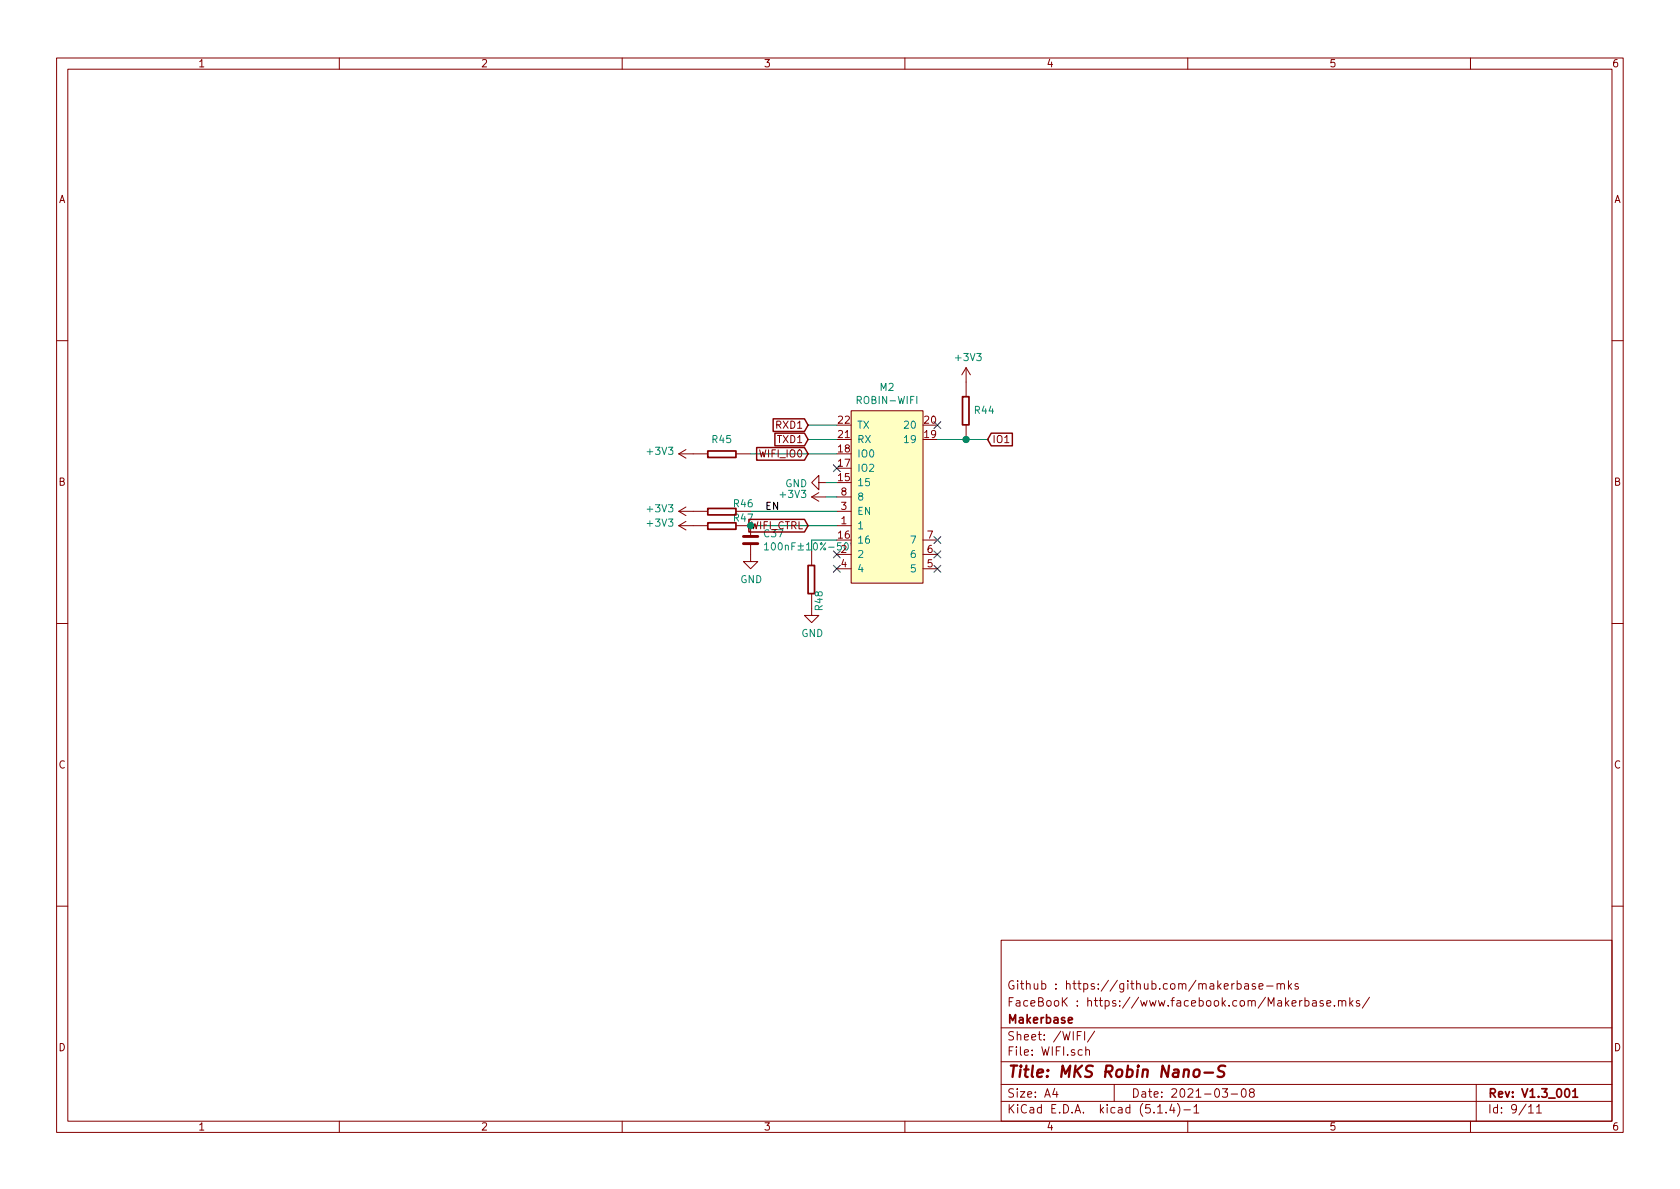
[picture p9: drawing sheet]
<svg xmlns="http://www.w3.org/2000/svg" width="297mm" height="210mm" viewBox="0 0 297 210" stroke-linecap="round" stroke-linejoin="round" font-family="sans-serif">
<g fill="none" stroke="#840000" stroke-width=".18">
<path d="M10 10.3h277v189.9h-277zM12 12.2h273v186.1h-273zM60 10.3v1.9M110 10.3v1.9M160 10.3v1.9M210 10.3v1.9M260 10.3v1.9M10 60.2h2M121.3 79.5l-1.3 .8M150.5 72.6h12.7v30.5h-12.7zM170.8 65l-.7 1.3M170.8 65v5.1"/>
<path d="M170.8 75.2v2.5M170.8 65l.8 1.3M285 60.2h2M120 93l1.3 .7M120 93h5.1M120 90.4h5.1M120 90.4l1.3 .8M120 80.3l1.3 .7M120 80.3h5.1M121.3 92.2l-1.3 .8M121.3 89.7l-1.3 .7M130.2 93h2.5v1.9"/>
<path d="M130.2 80.3h2.5M132.7 96.1v3.2h1.3l-1.3 1.3-1.3-1.3h1.3M143.5 97.4v2.5M143.5 87.9h2.5M143.5 87.9l1.3 .7M144.8 85.3v-1.2l-1.3 1.2 1.3 1.3v-1.3h1.2M144.8 87.1l-1.3 .8M148 93h2.5M148 98h2.5M148 90.4h2.5M148 87.9h2.5M163.2 98h2.5"/>
<path d="M163.2 95.5h2.5M10 110.3h2M143.5 105v3.8h1.3l-1.3 1.3-1.3-1.3h1.3M148 100.6h2.5M163.2 100.6h2.5M285 110.3h2M10 160.2h2M177 166.3h108v32h-108zM218.7 174l.5-.1 .3 .3-.1 .6-.2 .1-.5-.1M218.7 173.4v1.5M220.1 174h.6l.1 .9M220.8 174.3l-.6 .1-.2 .2 .1 .2 .1 .1 .6-.1"/>
<path d="M221.9 174l-.3-.1-.2 .2 .1 .3 .4 .1v.3h-.5M222.6 174.4l.7-.1-.1-.3-.4-.1-.2 .2 .1 .7h.5M224 174.4h1.1M225.8 174.1l.2-.2 .4 .1v.9M225.8 173.9v1M226.4 174.1a.36 .36 0 0 1 .4-.2 .36 .36 0 0 1 .3 .2v.8M227.8 173.4v1.5M227.9 174.4l.5 .5M228.4 173.9l-.6 .6M229.5 174l-.3-.1-.2 .2v.3l.5 .1v.3h-.5M230.7 177l.5-.1 .2 .3v.6l-.2 .1-.5-.1M230.7 176.4v1.5"/>
<path d="M232.1 177h.6v.9M232.7 177.3l-.5 .1-.2 .2 .1 .2 .1 .1 .5-.1M233.9 177l-.3-.1-.2 .2 .1 .3 .4 .1v.3h-.5M234.6 177.4l.7-.1-.1-.3-.4-.1-.2 .2v.7h.6M235.9 177.8v.1M236.7 177.1l.2-.2 .3 .1 .1 .9M236.7 176.9v1M237.3 177.1a.36 .36 0 0 1 .3-.2 .36 .36 0 0 1 .3 .2v.8M238.7 176.4v1.5M238.8 177.4l.4 .5M239.2 176.9l-.5 .6M240.4 177l-.4-.1-.2 .2 .1 .3 .5 .1v.3h-.6"/>
<path d="M242.1 176.3l-1.2 2M285 160.2h2M60 198.3v1.9M110 198.3v1.9M160 198.3v1.9M177 194.8h108M177 191.8h108M177 187.8h108M177 181.8h108M186.5 192.5l-.4 1h1M186.8 193v1M190.5 183.1h.5"/>
<path d="M191.2 182.4h-.7v1.5M191.8 182.4v1.5M192 185.7a.37 .37 0 0 1 .6 .1v.8M192 185.1v1.5M193.5 182.3l-1.2 2M197 191.8v3M204.7 196.8h.8M206.2 196.7v.1M207.2 195.2l-.4 1.1h.9M207.5 195.8v1M208.2 195.1a1.71 1.71 0 0 1 0 2.3M209.3 196.3h1.2"/>
<path d="M210 198.3v1.9M211.1 195.8l.4-.5v1.5M211.1 196.8h.9M216.1 192.5h.9l-.4 .6 .4 .1v.7l-.2 .1-.7-.1M217.7 193.5h1.1M219.6 192.7l.4-.2a.94 .94 0 0 1 0 1.5 .82 .82 0 0 1-.4-1.3zM221.2 193.2l-.3-.3 .1-.2 .2-.2 .4 .1 .2 .2-.1 .2-.6 .2a.48 .48 0 0 0-.1 .7l.2 .1 .5-.1a.48 .48 0 0 0-.1-.7h-.1M260 198.3v1.9M261 191.8v6.5M270.3 195.8l.4-.5v1.5M270.3 196.8h.8M271.7 195.8l.4-.5v1.5"/>
<path d="M271.7 196.8h.8"/>
</g>
<path d="M125.1 79.8h5v1.1h-5zM170.2 70.1h1.1v5h-1.1zM125.1 92.5h5v1.1h-5zM125.1 89.9h5v1.2h-5zM142.9 100h1.1v5h-1.1zM188.9 180.4l.7-.1-.1-.3-.4-.1-.2 .2 .1 .7h.5M276.8 192.7l.2-.2a.81 .81 0 0 1 .6 .6 .81 .81 0 0 1-.3 .8l-.1 .1a.79 .79 0 0 1-.4-1.3zM278.1 193l.4-.5v1.5M278.1 194h.8" fill="none" stroke="#840000" stroke-width=".3"/>
<path d="M211.2 189.3a.53 .53 0 0 1 .5-.2 .53 .53 0 0 1 .4 .4l-.1 .6a.54 .54 0 0 1-.5 .4 .54 .54 0 0 1-.5-.4zM213 189.7h1.5M216.6 188.5l-.2-.1-.7 .1a.47 .47 0 0 0-.3 .5 .47 .47 0 0 0 .3 .4l.4 .1a.48 .48 0 0 1 .4 .5 .48 .48 0 0 1-.5 .4l-.7-.1" fill="none" stroke="#840000" stroke-width=".41"/>
<path d="M131.4 96.1h2.6M131.4 94.9h2.6" fill="none" stroke="#840000" stroke-width=".51"/>
<path d="M135.2 96.3l.3-.3v1.3M135.2 97.3h.7M150.3 96l.5 1.3 .4-1.3" fill="none" stroke="#008484" stroke-width=".18"/>
<path d="M150.5 72.6h12.7v30.5h-12.7z" fill="#ffffc2" stroke="#ffffc2" stroke-width=".18"/>
<path d="M142.9 75.2h5.1M142.9 77.7h5.1M165.7 77.7h8.9M132.7 80.3h15.3M132.7 90.4h15.3M132.7 93h15.3M143.5 95.5h4.5M146 85.3h2M146 87.9h2" fill="none" stroke="#008400" stroke-width=".18"/>
<path d="M133.8 79.1h8.4l.7 1.2-.7 1.1h-8.4zM136.7 74.1h5.5l.7 1.1-.7 1.1h-5.5zM137 76.6h5.2l.7 1.1-.7 1.1h-5.2zM175.3 76.6h3.7v2.2h-3.7l-.7-1.1zM132.4 91.8h9.8l.7 1.2-.7 1.1h-9.8z" fill="none" stroke="#840000" stroke-width=".25"/>
<circle cx="170.8" cy="77.7" r=".51" fill="#008400" stroke="#008400" stroke-width=".25"/>
<g fill="none" stroke="#000084" stroke-width=".18">
<path d="M165.1 74.6l1.2 1.2M166.3 74.6l-1.2 1.2M147.3 97.4l1.3 1.2M147.3 100l1.3 1.2M147.3 82.2l1.3 1.2M148.6 97.4l-1.3 1.2M148.6 100l-1.3 1.2M148.6 82.2l-1.3 1.2M165.1 94.9l1.2 1.2M165.1 100l1.2 1.2M165.1 97.4l1.2 1.2M166.3 94.9l-1.2 1.2"/>
<path d="M166.3 100l-1.2 1.2M166.3 97.4l-1.2 1.2"/>
</g>
<text font-size="2.8" fill="#840000" x="178" y="190.5">Title: MKS Robin Nano-S</text>
<g font-size="2.1" fill="#840000">
<text x="178" y="178">FaceBooK : https://www.facebook.com/Makerbase.mks/</text>
<text x="178" y="175">Github : https://github.com/makerbase-mks</text>
<text x="178" y="184">Sheet: /WIFI/</text>
<text x="178" y="181">Makerbase</text>
<text x="178" y="186.7">File: WIFI.sch</text>
<text x="178" y="196.9">KiCad E.D.A. kicad (5.1.4)-1</text>
<text x="178" y="194.1">Size: A4</text>
<text x="200" y="194.1">Date: 2021-03-08</text>
<text x="263" y="194.1">Rev: V1.3_001</text>
<text x="263" y="196.9">Id: 9/11</text>
</g>
<g font-size="1.8" fill="#840000">
<text x="35" y="11.9">1</text>
<text x="85" y="11.9">2</text>
<text x="135" y="11.9">3</text>
<text x="185" y="11.9">4</text>
<text x="235" y="11.9">5</text>
<text x="285" y="11.9">6</text>
<text x="10.4" y="35.9">A</text>
<text x="285.4" y="35.9">A</text>
<text x="137.4" y="75.8">RXD1</text>
<text x="148.3" y="77.5">21</text>
<text x="148.3" y="74.9">22</text>
<text x="163.5" y="77.5">19</text>
<text x="163.5" y="74.9">20</text>
<text x="134.5" y="80.9">WIFI_IO0</text>
<text x="137.6" y="78.4">TXD1</text>
<text x="148.3" y="82.5">17</text>
<text x="148.3" y="80">18</text>
<text x="175.4" y="78.4">IO1</text>
<text x="10.4" y="85.9">B</text>
<text x="148.3" y="85.1">15</text>
<text x="148.7" y="87.6">8</text>
<text x="285.4" y="85.9">B</text>
<text x="129.8" y="92.2">R47</text>
<text x="135.2" y="95">C37</text>
<text x="148.3" y="95.2">16</text>
<text x="148.7" y="92.7">1</text>
<text x="148.7" y="90.2">3</text>
<text x="164" y="95.2">7</text>
<text x="148.7" y="97.8">2</text>
<text x="148.7" y="100.3">4</text>
<text x="164" y="100.3">5</text>
<text x="164" y="97.8">6</text>
<text x="10.4" y="135.9">C</text>
<text x="285.4" y="135.9">C</text>
<text x="10.4" y="185.9">D</text>
<text x="285.4" y="185.9">D</text>
<text x="35" y="199.9">1</text>
<text x="85" y="199.9">2</text>
<text x="135" y="199.9">3</text>
<text x="185" y="199.9">4</text>
<text x="235" y="199.9">5</text>
<text x="285" y="199.9">6</text>
</g>
<g font-size="1.8" fill="#008484">
<text x="169.1" y="63.8">+3V3</text>
<text x="151.8" y="71.4">ROBIN-WIFI</text>
<text x="155.6" y="69.1">M2</text>
<text x="151.5" y="75.8">TX</text>
<text x="160.2" y="75.8">20</text>
<text x="172.4" y="73.2">R44</text>
<text x="114.6" y="80.4">+3V3</text>
<text x="126" y="78.4">R45</text>
<text x="151.5" y="83.4">IO2</text>
<text x="151.5" y="80.9">IO0</text>
<text x="151.5" y="78.4">RX</text>
<text x="160.2" y="78.4">19</text>
<text x="129.8" y="89.7">R46</text>
<text x="138.1" y="88.1">+3V3</text>
<text x="138.8" y="86.2">GND</text>
<text x="151.5" y="86">15</text>
<text x="151.5" y="88.5">8</text>
<text x="114.6" y="93.1">+3V3</text>
<text x="114.6" y="90.6">+3V3</text>
<text x="151.5" y="93.6">1</text>
<text x="151.5" y="91.1">EN</text>
<text x="151.5" y="96.1">16</text>
<text x="151.5" y="98.7">2</text>
<text x="151.5" y="101.2">4</text>
<text x="161.2" y="101.2">5</text>
<text x="161.2" y="98.7">6</text>
<text x="161.2" y="96.1">7</text>
<text x="130.9" y="103.1">GND</text>
<text x="145.5" y="107.9" transform="rotate(-90 145.5 107.9)">R48</text>
<text x="141.7" y="112.6">GND</text>
</g>
<g font-size="1.8" fill="#008400">
<text x="132.7" y="93.6">WIFI_CTRL</text>
<text x="136.4" y="97.3">100nF±10%-50V</text>
</g>
<text font-size="1.8" x="135.3" y="90.2">EN</text>
</svg>
